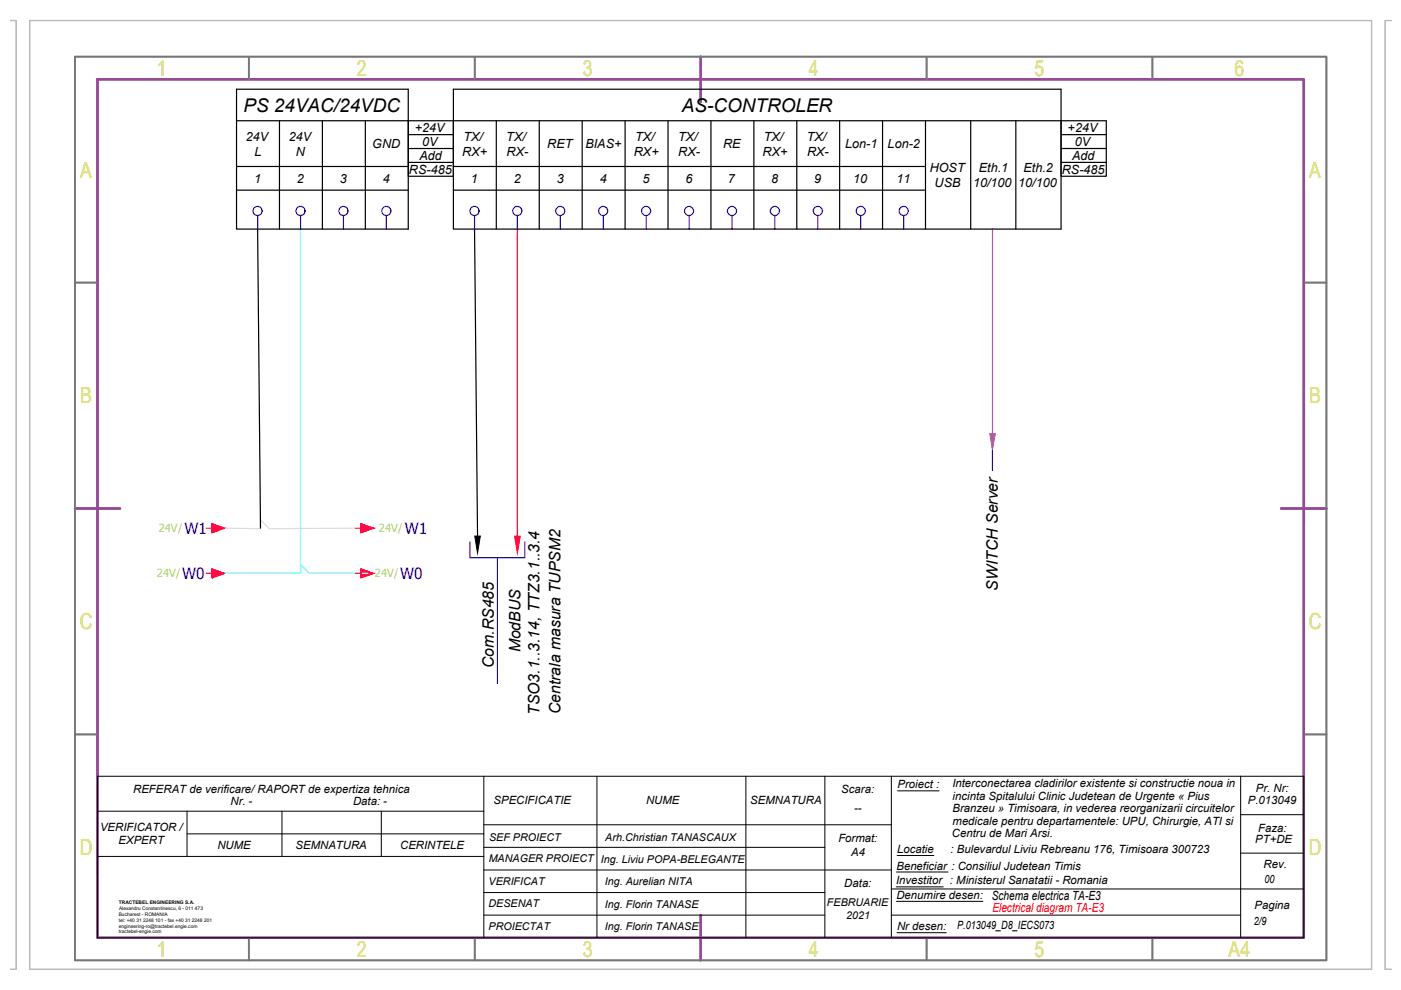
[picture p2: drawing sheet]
<svg xmlns="http://www.w3.org/2000/svg" width="297mm" height="210mm" viewBox="0 0 297 210" stroke-linecap="round" stroke-linejoin="round" font-family="sans-serif">
<!-- layer: CP_LINENORM -->
<path d="M2.1 4.4h1.3v201.1h-1.3M6.3 4.4h284.5v201.1h-284.5zM295 4.4h-1.3v201.1h1.3" fill="none" stroke="#bababa" stroke-width=".25"/>
<!-- layer: CP_FRAME -->
<path d="M20.7 16.8h255.7v182h-255.7zM148.6 12v9.6M15.9 107.8h9.5M271.6 107.8h9.6M148.6 194v9.6" fill="none" stroke="#954a95" stroke-width=".51"/>
<!-- layer: CP_FRREF -->
<g fill="none" stroke="#767676" stroke-width=".36">
<path d="M15.9 12h265.3v191.6h-265.3zM52.8 12v4.8M100.7 12v4.8M196.5 12v4.8M244.3 12v4.8M15.9 59.9h4.8M276.4 59.9h4.8M15.9 155.7h4.8M276.4 155.7h4.8M52.8 198.8v4.8M100.7 198.8v4.8M196.5 198.8v4.8"/>
<path d="M244.3 198.8v4.8"/>
</g>
<!-- layer: EPLAN311 -->
<g fill="#f00" stroke="#f00" stroke-width=".21">
<path d="M109.1 113.7h1.2l-.6 3.6z"/>
<path d="M44.9 111l2.7 1h-2.7zM44.9 112v1l2.7-1z"/>
<path d="M44.9 120.6l2.7 1h-2.7zM44.9 121.6v.9l2.7-.9z"/>
<path d="M76.5 111l2.7 1h-2.7zM76.5 112v1l2.7-1z"/>
<path d="M76.5 120.6l2.7 1h-2.7zM76.5 121.6v.9l2.7-.9z"/>
</g>
<path d="M47.6 112l7.6 .1v-1.9l1.9 1.9 18.2-.1" fill="none" stroke="#dcdcdc" stroke-width=".25"/>
<path d="M63.7 48.6v73h-16.1M61.8 121.6h1.9v-1.9l1.9 1.9h12.4" fill="none" stroke="#0ff" stroke-width=".25"/>
<!-- layer: 0 -->
<g fill="none" stroke="#000" stroke-width=".25">
<path d="M50.2 18.9h36.4v29.7h-36.4zM96.1 18.9h128.9v29.7h-128.9zM50.2 25.6h184.4v11.8h-9.6v-11.8M50.2 35.3h36.4M59.3 25.6v23M68.4 25.6v23M77.5 25.6v23M86.6 25.6v11.8h9.5v-11.8M86.6 28.5h9.5M86.6 31.5h9.5M86.6 34.4h9.5M96.1 35.3h100.1"/>
<path d="M105.2 25.6v23M114.3 25.6v23M123.4 25.6v23M132.5 25.6v23M141.6 25.6v23M150.7 25.6v23M159.8 25.6v23M168.9 25.6v23M178 25.6v23M187.1 25.6v23M196.2 25.6v23M205.8 25.6v23"/>
<path d="M215.4 25.6v23M225 28.5h9.6M225 31.5h9.6M225 34.4h9.6M50.2 40.3h36.4M54.6 48.6l.6 63.4M96.1 40.3h100.1M100.6 48.6l.6 65.1M276.6 40.4v70.6"/>
</g>
<!-- layer: EPLAN311 -->
<path d="M109.7 48.6v65.1M43.7 112h1.2M44.9 111l2.7 1-2.7 1zM75.3 112h1.2M76.5 111l2.7 1-2.7 1zM43.7 121.6h1.2M44.9 120.6l2.7 1-2.7 .9zM75.3 121.6h1.2M76.5 120.6l2.7 1-2.7 .9z" fill="none" stroke="#f00" stroke-width=".25"/>
<!-- layer: 0 -->
<path d="M210.4 95.5v4.2M99.6 114.9v3.4h11.7v-3.4M105.5 118.3v26.6" fill="none" stroke="#00f" stroke-width=".25"/>
<path d="M100.7 113.7h1.1l-.6 3.6z" fill="#000" stroke="#000" stroke-width=".21"/>
<path d="M210.4 52.6v-4v43.3" fill="none" stroke="#f0f" stroke-width=".25"/>
<path d="M209.8 91.9h1.2l-.6 3.6z" fill="#f0f" stroke="#f0f" stroke-width=".21"/>
<!-- layer: EPLAN302 -->
<g fill="none" stroke="#00f" stroke-width=".25">
<path d="M54.6 45.7v2.9M63.7 45.7v2.9M72.8 45.7v2.9M81.9 45.7v2.9M100.6 45.7v2.9M109.7 45.7v2.9M118.8 45.7v2.9M127.9 45.7v2.9M137 45.7v2.9M146.1 45.7v2.9M155.2 45.7v2.9M164.3 45.7v2.9"/>
<path d="M173.4 45.7v2.9M182.5 45.7v2.9M191.6 45.7v2.9"/>
<circle cx="54.6" cy="44.7" r=".96"/>
<circle cx="63.7" cy="44.7" r=".96"/>
<circle cx="72.8" cy="44.7" r=".96"/>
<circle cx="81.9" cy="44.7" r=".96"/>
<circle cx="100.6" cy="44.7" r=".96"/>
<circle cx="109.7" cy="44.7" r=".96"/>
<circle cx="118.8" cy="44.7" r=".96"/>
<circle cx="127.9" cy="44.7" r=".96"/>
<circle cx="137" cy="44.7" r=".96"/>
<circle cx="146.1" cy="44.7" r=".96"/>
<circle cx="155.2" cy="44.7" r=".96"/>
<circle cx="164.3" cy="44.7" r=".96"/>
<circle cx="173.4" cy="44.7" r=".96"/>
<circle cx="182.5" cy="44.7" r=".96"/>
<circle cx="191.6" cy="44.7" r=".96"/>
</g>
<!-- layer: c_cartus text -->
<g fill="none" stroke="#000" stroke-width=".21">
<path d="M20.7 175.6v9.6M20.7 172h81.9M39.7 172v9.6M39.7 176.8h62.9M59.8 172v9.6M80.8 172v9.6M102.6 174.9h86.4M102.6 179.7h72.3M102.6 164.6v34.2M126.6 164.6v34.2M158.1 164.6v34.2M174.9 164.6v34.2"/>
<path d="M189 164.6v34.2M190.3 167.7h8.8M263 164.6v34.2M263 172.7h13.4M276.4 164.6h-255.7v34.2h255.7M20.7 181.6h81.9M102.6 184.5h86.4M102.6 189.2h72.3M102.6 194h72.3M189 188.5h87.4M189 194h74M190 188h10"/>
<path d="M190.1 184.9h10.9M190.1 191.1h18.3M190.2 197.8h10.4M190.2 181.4h7.8M263 180.9h13.4"/>
</g>
<!-- layer: a_has_UPU -->
<path d="M276.4 164.6v34.2" fill="none" stroke="#000" stroke-width=".21"/>
<g font-size="4.7" fill="#dddd6e">
<text x="33.3" y="16.1">1</text>
<text x="75.7" y="16.1">2</text>
<text x="123.6" y="16.1">3</text>
<text x="171.5" y="16.1">4</text>
<text x="219.4" y="16">5</text>
<text x="261.7" y="16.1">6</text>
<text x="17" y="37.6">A</text>
<text x="277.6" y="37.6">A</text>
<text x="17" y="85.5">B</text>
<text x="277.6" y="85.5">B</text>
<text x="16.9" y="133.4">C</text>
<text x="277.5" y="133.4">C</text>
<text x="16.9" y="181.3">D</text>
<text x="277.5" y="181.3">D</text>
<text x="33.3" y="202.9">1</text>
<text x="75.7" y="202.9">2</text>
<text x="123.6" y="202.9">3</text>
<text x="171.5" y="202.9">4</text>
<text x="219.4" y="202.8">5</text>
<text x="260.5" y="202.9">A4</text>
</g>
<g font-size="4">
<text x="51.6" y="23.7">PS 24VAC/24VDC</text>
<text x="144.6" y="23.7">AS-CONTROLER</text>
</g>
<g font-size="3.3" fill="#00f">
<text x="39.1" y="113.2">W1</text>
<text x="85.8" y="113.2">W1</text>
<text x="38.6" y="122.8">W0</text>
<text x="84.8" y="122.8">W0</text>
</g>
<g font-size="3.3">
<text x="211.5" y="125.2" transform="rotate(-90 211.5 125.2)">SWITCH Server</text>
<text x="104.7" y="141.6" transform="rotate(-90 104.7 141.6)">Com.RS485</text>
<text x="110.3" y="138.3" transform="rotate(-90 110.3 138.3)">ModBUS</text>
<text x="114.4" y="151.6" transform="rotate(-90 114.4 151.6)">TSO3.1..3.14, TTZ3.1..3.4</text>
<text x="118.9" y="151.4" transform="rotate(-90 118.9 151.4)">Centrala masura TUPSM2</text>
</g>
<g font-size="2.7">
<text x="52.1" y="29.8">24V</text>
<text x="61.2" y="29.8">24V</text>
<text x="87.9" y="28">+24V</text>
<text x="98.2" y="29.8">TX/</text>
<text x="107.3" y="29.8">TX/</text>
<text x="134.6" y="29.8">TX/</text>
<text x="143.7" y="29.8">TX/</text>
<text x="162" y="29.8">TX/</text>
<text x="171.1" y="29.8">TX/</text>
<text x="226.4" y="28">+24V</text>
<text x="53.9" y="33">L</text>
<text x="62.7" y="33">N</text>
<text x="78.9" y="31.4">GND</text>
<text x="88.9" y="33.9">Add</text>
<text x="89.5" y="31">0V</text>
<text x="98" y="33">RX+</text>
<text x="107.4" y="33">RX-</text>
<text x="116" y="31.4">RET</text>
<text x="124.1" y="31.4">BIAS+</text>
<text x="134.4" y="33">RX+</text>
<text x="143.8" y="33">RX-</text>
<text x="153.3" y="31.4">RE</text>
<text x="161.7" y="33">RX+</text>
<text x="171.1" y="33">RX-</text>
<text x="179.2" y="31.4">Lon-1</text>
<text x="188.2" y="31.4">Lon-2</text>
<text x="227.3" y="33.9">Add</text>
<text x="227.9" y="31">0V</text>
<text x="53.9" y="38.8">1</text>
<text x="63" y="38.8">2</text>
<text x="72.1" y="38.7">3</text>
<text x="81.2" y="38.8">4</text>
<text x="86.7" y="36.8">RS-485</text>
<text x="99.8" y="38.8">1</text>
<text x="109" y="38.8">2</text>
<text x="118.1" y="38.7">3</text>
<text x="127.2" y="38.8">4</text>
<text x="136.2" y="38.7">5</text>
<text x="145.3" y="38.7">6</text>
<text x="154.3" y="38.8">7</text>
<text x="163.5" y="38.7">8</text>
<text x="172.6" y="38.7">9</text>
<text x="180.9" y="38.7">10</text>
<text x="190.1" y="38.8">11</text>
<text x="197.1" y="36.4">HOST</text>
<text x="198.1" y="39.7">USB</text>
<text x="206.3" y="39.7">10/100</text>
<text x="207.5" y="36.4">Eth.1</text>
<text x="215.9" y="39.7">10/100</text>
<text x="217" y="36.4">Eth.2</text>
<text x="225.1" y="36.8">RS-485</text>
<text x="210.3" y="190.8">Schema electrica TA-E3</text>
</g>
<text font-size="2.7" fill="#f00" x="210.4" y="193.3">Electrical diagram TA-E3</text>
<g font-size="2.4" fill="#a5dd6e">
<text x="33.7" y="112.9">24V/</text>
<text x="80.3" y="112.9">24V/</text>
<text x="33.3" y="122.4">24V/</text>
<text x="79.5" y="122.4">24V/</text>
</g>
<g font-size="2.4">
<text x="190.3" y="167.2">Proiect :</text>
<text x="201.9" y="166.9">Interconectarea cladirilor existente si constructie noua in</text>
<text x="266.3" y="167.8">Pr. Nr:</text>
<text x="28.2" y="168.1">REFERAT de verificare/ RAPORT de expertiza tehnica</text>
<text x="48.9" y="170.7">Nr. -</text>
<text x="74.9" y="170.7">Data: -</text>
<text x="104.6" y="170.4">SPECIFICATIE</text>
<text x="137" y="170.4">NUME</text>
<text x="159.1" y="170.4">SEMNATURA</text>
<text x="178.4" y="168.2">Scara:</text>
<text x="181.1" y="172.1">--</text>
<text x="201.9" y="172.2">Branzeu » Timisoara, in vederea reorganizarii circuitelor</text>
<text x="202" y="169.6">incinta Spitalului Clinic Judetean de Urgente « Pius</text>
<text x="264.6" y="170.5">P.013049</text>
<text x="21.2" y="176.3">VERIFICATOR /</text>
<text x="25.1" y="178.9">EXPERT</text>
<text x="177.7" y="178.5">Format:</text>
<text x="201.8" y="177.6">Centru de Mari Arsi.</text>
<text x="202" y="174.9">medicale pentru departamentele: UPU, Chirurgie, ATI si</text>
<text x="266.1" y="178.7">PT+DE</text>
<text x="266.7" y="176.4">Faza:</text>
<text x="46.1" y="180">NUME</text>
<text x="62.7" y="180">SEMNATURA</text>
<text x="84.8" y="180">CERINTELE</text>
<text x="180.5" y="181.5">A4</text>
<text x="190.1" y="184.4">Beneficiar : Consiliul Judetean Timis</text>
<text x="190.2" y="180.9">Locatie</text>
<text x="201.5" y="180.9">: Bulevardul Liviu Rebreanu 176, Timisoara 300723</text>
<text x="267.9" y="184.1">Rev.</text>
<text x="179" y="188.1">Data:</text>
<text x="190" y="187.5">Investitor : Ministerul Sanatatii - Romania</text>
<text x="190.1" y="190.6">Denumire desen:</text>
<text x="268.1" y="187.1">00</text>
<text x="190.2" y="197.2">Nr desen:</text>
<text x="203" y="196.9">P.013049_D8_IECS073</text>
<text x="265.9" y="196">2/9</text>
<text x="266" y="192.7">Pagina</text>
</g>
<g font-size="2.3">
<text x="103.7" y="178.3">SEF PROIECT</text>
<text x="128.3" y="178.3">Arh.Christian TANASCAUX</text>
<text x="103.6" y="182.9">MANAGER PROIECT</text>
<text x="127.4" y="182.9">Ing. Liviu POPA-BELEGANTE</text>
<text x="103.6" y="187.6">VERIFICAT</text>
<text x="128.3" y="187.6">Ing. Aurelian NITA</text>
<text x="103.6" y="192.4">DESENAT</text>
<text x="103.6" y="197.2">PROIECTAT</text>
<text x="128.3" y="192.4">Ing. Florin TANASE</text>
<text x="128.3" y="197.2">Ing. Florin TANASE</text>
<text x="175.3" y="192">FEBRUARIE</text>
<text x="179.4" y="194.8">2021</text>
</g>
<g font-size="1">
<text x="25.2" y="191.6">TRACTEBEL ENGINEERING S.A.</text>
<text x="25.2" y="194.2">Bucharest - ROMANIA</text>
<text x="25.2" y="196.7">engineering-ro@tractebel.engie.com</text>
<text x="25.2" y="195.4">tel: +40 31 2248 101 - fax +40 31 2248 201</text>
<text x="25.2" y="197.9">tractebel-engie.com</text>
<text x="25.2" y="192.9">Alexandru Constantinescu, 6 - 011 473</text>
</g>
</svg>
